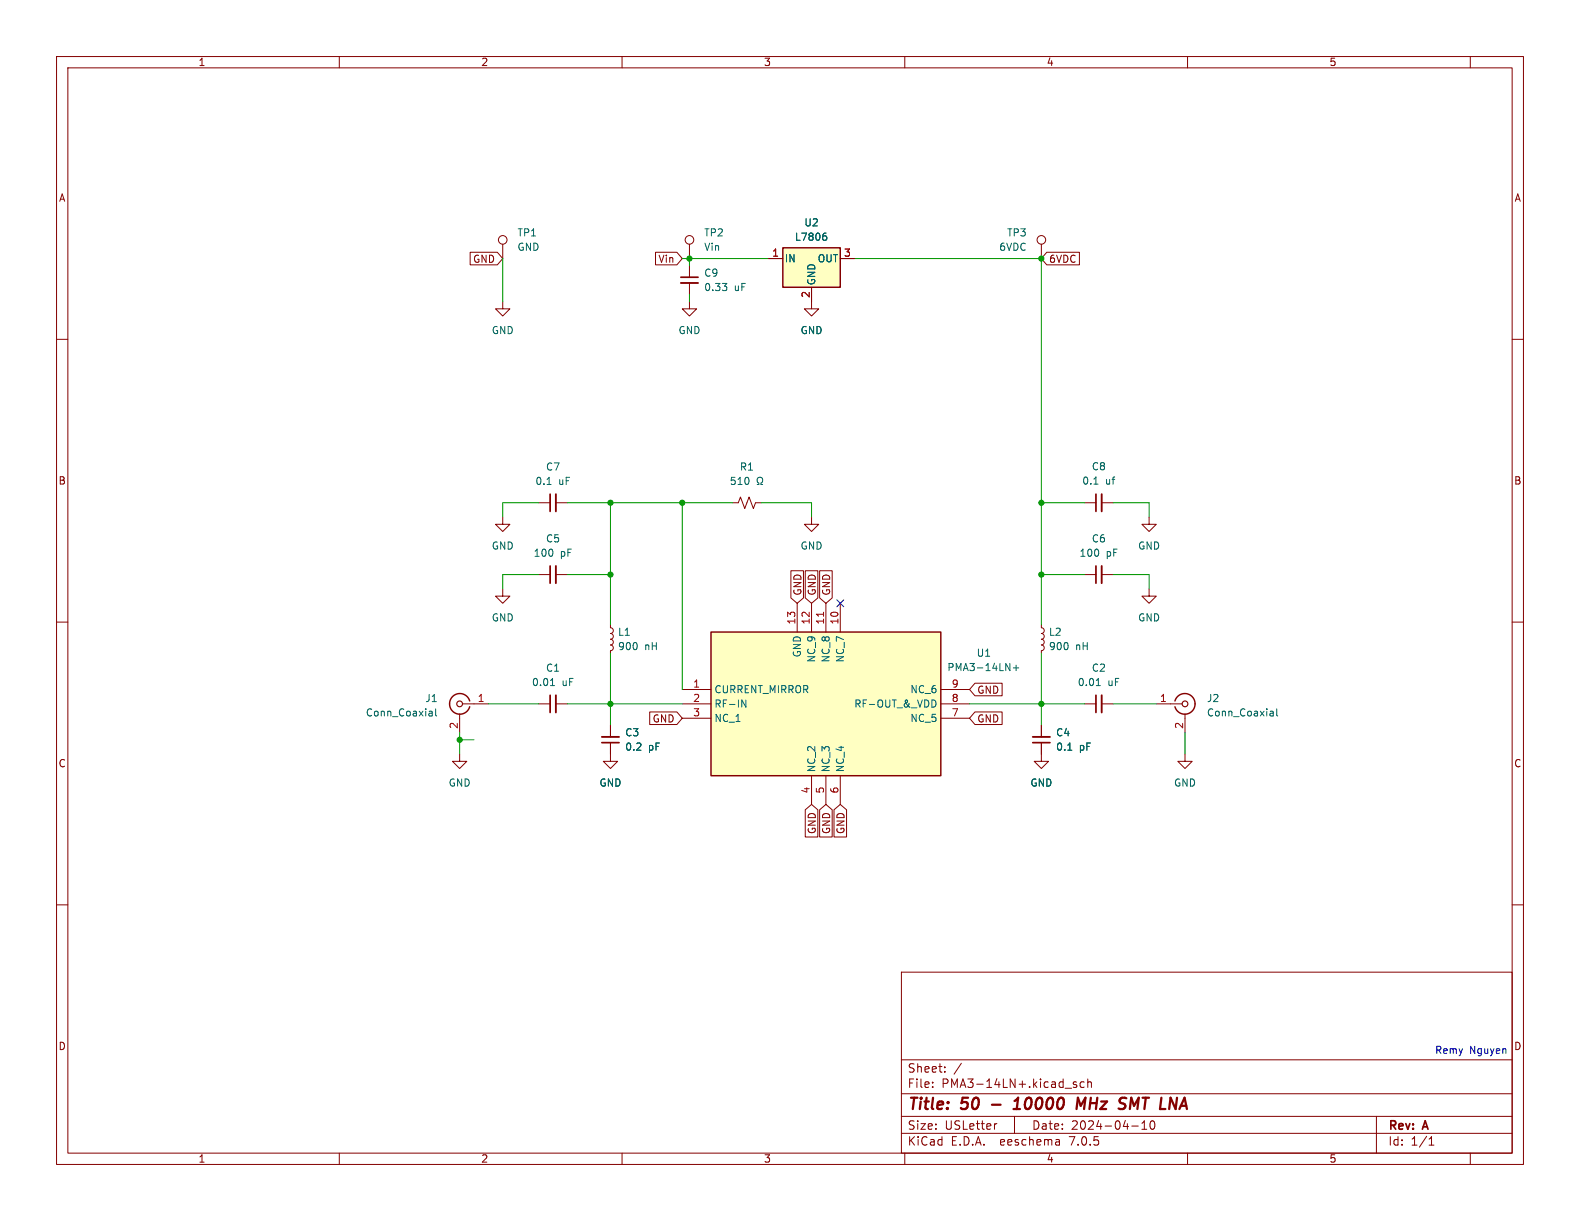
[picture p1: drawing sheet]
(kicad_sch (version 20230121) (generator eeschema)

 (paper "USLetter")

 (title_block
  (title "50 - 10000 MHz SMT LNA")
  (date "2024-04-10")
  (rev "A"))

 (lib_symbols
  (symbol "Connector:Conn_Coaxial" (pin_names (offset 1.016) hide) (in_bom yes) (on_board yes)
   (property "Reference" "J" (at 0.254 3.048 0) (effects (font (size 1.27 1.27))))
   (property "Value" "Conn_Coaxial" (at 2.921 0 90) (effects (font (size 1.27 1.27))))
   (property "Footprint" "" (at 0 0 0) (effects (font (size 1.27 1.27)) hide))
   (property "Datasheet" " ~" (at 0 0 0) (effects (font (size 1.27 1.27)) hide))
   (symbol "Conn_Coaxial_0_1"
    (arc (start -1.778 -0.508) (mid 0.2311 -1.8066) (end 1.778 0) (stroke (width 0.254) (type default)) (fill (type none)))
    (polyline (pts (xy -2.54 0) (xy -0.508 0)) (stroke (width 0) (type default)) (fill (type none)))
    (polyline (pts (xy 0 -2.54) (xy 0 -1.778)) (stroke (width 0) (type default)) (fill (type none)))
    (circle (center 0 0) (radius 0.508) (stroke (width 0.2032) (type default)) (fill (type none)))
    (arc (start 1.778 0) (mid 0.2099 1.8101) (end -1.778 0.508) (stroke (width 0.254) (type default)) (fill (type none))))
   (symbol "Conn_Coaxial_1_1"
    (pin passive line (at -5.08 0 0) (length 2.54) (name "In" (effects (font (size 1.27 1.27)))) (number "1" (effects (font (size 1.27 1.27)))))
    (pin passive line (at 0 -5.08 90) (length 2.54) (name "Ext" (effects (font (size 1.27 1.27)))) (number "2" (effects (font (size 1.27 1.27)))))))
  (symbol "Connector:TestPoint" (pin_numbers hide) (pin_names (offset 0.762) hide) (in_bom yes) (on_board yes)
   (property "Reference" "TP" (at 0 6.858 0) (effects (font (size 1.27 1.27))))
   (property "Value" "TestPoint" (at 0 5.08 0) (effects (font (size 1.27 1.27))))
   (property "Footprint" "" (at 5.08 0 0) (effects (font (size 1.27 1.27)) hide))
   (property "Datasheet" "~" (at 5.08 0 0) (effects (font (size 1.27 1.27)) hide))
   (symbol "TestPoint_0_1"
    (circle (center 0 3.302) (radius 0.762) (stroke (width 0) (type default)) (fill (type none))))
   (symbol "TestPoint_1_1"
    (pin passive line (at 0 0 90) (length 2.54) (name "1" (effects (font (size 1.27 1.27)))) (number "1" (effects (font (size 1.27 1.27)))))))
  (symbol "Device:C_Small" (pin_numbers hide) (pin_names (offset 0.254) hide) (in_bom yes) (on_board yes)
   (property "Reference" "C" (at 0.254 1.778 0) (effects (font (size 1.27 1.27)) (justify left)))
   (property "Value" "C_Small" (at 0.254 -2.032 0) (effects (font (size 1.27 1.27)) (justify left)))
   (property "Footprint" "" (at 0 0 0) (effects (font (size 1.27 1.27)) hide))
   (property "Datasheet" "~" (at 0 0 0) (effects (font (size 1.27 1.27)) hide))
   (symbol "C_Small_0_1"
    (polyline (pts (xy -1.524 -0.508) (xy 1.524 -0.508)) (stroke (width 0.3302) (type default)) (fill (type none)))
    (polyline (pts (xy -1.524 0.508) (xy 1.524 0.508)) (stroke (width 0.3048) (type default)) (fill (type none))))
   (symbol "C_Small_1_1"
    (pin passive line (at 0 2.54 270) (length 2.032) (name "~" (effects (font (size 1.27 1.27)))) (number "1" (effects (font (size 1.27 1.27)))))
    (pin passive line (at 0 -2.54 90) (length 2.032) (name "~" (effects (font (size 1.27 1.27)))) (number "2" (effects (font (size 1.27 1.27)))))))
  (symbol "Device:L_Small" (pin_numbers hide) (pin_names (offset 0.254) hide) (in_bom yes) (on_board yes)
   (property "Reference" "L" (at 0.762 1.016 0) (effects (font (size 1.27 1.27)) (justify left)))
   (property "Value" "L_Small" (at 0.762 -1.016 0) (effects (font (size 1.27 1.27)) (justify left)))
   (property "Footprint" "" (at 0 0 0) (effects (font (size 1.27 1.27)) hide))
   (property "Datasheet" "~" (at 0 0 0) (effects (font (size 1.27 1.27)) hide))
   (symbol "L_Small_0_1"
    (arc (start 0 -2.032) (mid 0.5058 -1.524) (end 0 -1.016) (stroke (width 0) (type default)) (fill (type none)))
    (arc (start 0 -1.016) (mid 0.5058 -0.508) (end 0 0) (stroke (width 0) (type default)) (fill (type none)))
    (arc (start 0 0) (mid 0.5058 0.508) (end 0 1.016) (stroke (width 0) (type default)) (fill (type none)))
    (arc (start 0 1.016) (mid 0.5058 1.524) (end 0 2.032) (stroke (width 0) (type default)) (fill (type none))))
   (symbol "L_Small_1_1"
    (pin passive line (at 0 2.54 270) (length 0.508) (name "~" (effects (font (size 1.27 1.27)))) (number "1" (effects (font (size 1.27 1.27)))))
    (pin passive line (at 0 -2.54 90) (length 0.508) (name "~" (effects (font (size 1.27 1.27)))) (number "2" (effects (font (size 1.27 1.27)))))))
  (symbol "Device:R_Small_US" (pin_numbers hide) (pin_names (offset 0.254) hide) (in_bom yes) (on_board yes)
   (property "Reference" "R" (at 0.762 0.508 0) (effects (font (size 1.27 1.27)) (justify left)))
   (property "Value" "R_Small_US" (at 0.762 -1.016 0) (effects (font (size 1.27 1.27)) (justify left)))
   (property "Footprint" "" (at 0 0 0) (effects (font (size 1.27 1.27)) hide))
   (property "Datasheet" "~" (at 0 0 0) (effects (font (size 1.27 1.27)) hide))
   (symbol "R_Small_US_1_1"
    (polyline (pts (xy 0 0) (xy 1.016 -0.381) (xy 0 -0.762) (xy -1.016 -1.143) (xy 0 -1.524)) (stroke (width 0) (type default)) (fill (type none)))
    (polyline (pts (xy 0 1.524) (xy 1.016 1.143) (xy 0 0.762) (xy -1.016 0.381) (xy 0 0)) (stroke (width 0) (type default)) (fill (type none)))
    (pin passive line (at 0 2.54 270) (length 1.016) (name "~" (effects (font (size 1.27 1.27)))) (number "1" (effects (font (size 1.27 1.27)))))
    (pin passive line (at 0 -2.54 90) (length 1.016) (name "~" (effects (font (size 1.27 1.27)))) (number "2" (effects (font (size 1.27 1.27)))))))
  (symbol "PMA3-14LN+:PMA3-14LN+" (in_bom yes) (on_board yes)
   (property "Reference" "IC" (at 46.99 15.24 0) (effects (font (size 1.27 1.27)) (justify left top)))
   (property "Value" "PMA3-14LN+" (at 46.99 12.7 0) (effects (font (size 1.27 1.27)) (justify left top)))
   (property "Footprint" "QFN51P300X300X89-13N" (at 46.99 -87.3 0) (effects (font (size 1.27 1.27)) (justify left top) hide))
   (property "Datasheet" "https://www.minicircuits.com/WebStore/dashboardPdf?model=PMA3-14LN%2B" (at 46.99 -187.3 0) (effects (font (size 1.27 1.27)) (justify left top) hide))
   (property "Height" "0.89" (at 46.99 -387.3 0) (effects (font (size 1.27 1.27)) (justify left top) hide))
   (property "Mouser Part Number" "139-PMA3-14LN+" (at 46.99 -487.3 0) (effects (font (size 1.27 1.27)) (justify left top) hide))
   (property "Mouser Price/Stock" "https://www.mouser.co.uk/ProductDetail/Mini-Circuits/PMA3-14LN%2b?qs=Znm5pLBrcALRzrMQPGByzA%3D%3D" (at 46.99 -587.3 0) (effects (font (size 1.27 1.27)) (justify left top) hide))
   (property "Manufacturer_Name" "Mini-Circuits" (at 46.99 -687.3 0) (effects (font (size 1.27 1.27)) (justify left top) hide))
   (property "Manufacturer_Part_Number" "PMA3-14LN+" (at 46.99 -787.3 0) (effects (font (size 1.27 1.27)) (justify left top) hide))
   (symbol "PMA3-14LN+_1_1"
    (rectangle (start 5.08 10.16) (end 45.72 -15.24) (stroke (width 0.254) (type default)) (fill (type background)))
    (pin passive line (at 0 0 0) (length 5.08) (name "CURRENT_MIRROR" (effects (font (size 1.27 1.27)))) (number "1" (effects (font (size 1.27 1.27)))))
    (pin passive line (at 27.94 15.24 270) (length 5.08) (name "NC_7" (effects (font (size 1.27 1.27)))) (number "10" (effects (font (size 1.27 1.27)))))
    (pin passive line (at 25.4 15.24 270) (length 5.08) (name "NC_8" (effects (font (size 1.27 1.27)))) (number "11" (effects (font (size 1.27 1.27)))))
    (pin passive line (at 22.86 15.24 270) (length 5.08) (name "NC_9" (effects (font (size 1.27 1.27)))) (number "12" (effects (font (size 1.27 1.27)))))
    (pin passive line (at 20.32 15.24 270) (length 5.08) (name "GND" (effects (font (size 1.27 1.27)))) (number "13" (effects (font (size 1.27 1.27)))))
    (pin passive line (at 0 -2.54 0) (length 5.08) (name "RF-IN" (effects (font (size 1.27 1.27)))) (number "2" (effects (font (size 1.27 1.27)))))
    (pin passive line (at 0 -5.08 0) (length 5.08) (name "NC_1" (effects (font (size 1.27 1.27)))) (number "3" (effects (font (size 1.27 1.27)))))
    (pin passive line (at 22.86 -20.32 90) (length 5.08) (name "NC_2" (effects (font (size 1.27 1.27)))) (number "4" (effects (font (size 1.27 1.27)))))
    (pin passive line (at 25.4 -20.32 90) (length 5.08) (name "NC_3" (effects (font (size 1.27 1.27)))) (number "5" (effects (font (size 1.27 1.27)))))
    (pin passive line (at 27.94 -20.32 90) (length 5.08) (name "NC_4" (effects (font (size 1.27 1.27)))) (number "6" (effects (font (size 1.27 1.27)))))
    (pin passive line (at 50.8 -5.08 180) (length 5.08) (name "NC_5" (effects (font (size 1.27 1.27)))) (number "7" (effects (font (size 1.27 1.27)))))
    (pin passive line (at 50.8 -2.54 180) (length 5.08) (name "RF-OUT_&_VDD" (effects (font (size 1.27 1.27)))) (number "8" (effects (font (size 1.27 1.27)))))
    (pin passive line (at 50.8 0 180) (length 5.08) (name "NC_6" (effects (font (size 1.27 1.27)))) (number "9" (effects (font (size 1.27 1.27)))))))
  (symbol "Regulator_Linear:L7806" (pin_names (offset 0.254)) (in_bom yes) (on_board yes)
   (property "Reference" "U" (at -3.81 3.175 0) (effects (font (size 1.27 1.27))))
   (property "Value" "L7806" (at 0 3.175 0) (effects (font (size 1.27 1.27)) (justify left)))
   (property "Footprint" "" (at 0.635 -3.81 0) (effects (font (size 1.27 1.27) italic) (justify left) hide))
   (property "Datasheet" "http://www.st.com/content/ccc/resource/technical/document/datasheet/41/4f/b3/b0/12/d4/47/88/CD00000444.pdf/files/CD00000444.pdf/jcr:content/translations/en.CD00000444.pdf" (at 0 -1.27 0) (effects (font (size 1.27 1.27)) hide))
   (symbol "L7806_0_1"
    (rectangle (start -5.08 1.905) (end 5.08 -5.08) (stroke (width 0.254) (type default)) (fill (type background))))
   (symbol "L7806_1_1"
    (pin power_in line (at -7.62 0 0) (length 2.54) (name "IN" (effects (font (size 1.27 1.27)))) (number "1" (effects (font (size 1.27 1.27)))))
    (pin power_in line (at 0 -7.62 90) (length 2.54) (name "GND" (effects (font (size 1.27 1.27)))) (number "2" (effects (font (size 1.27 1.27)))))
    (pin power_out line (at 7.62 0 180) (length 2.54) (name "OUT" (effects (font (size 1.27 1.27)))) (number "3" (effects (font (size 1.27 1.27)))))))
  (symbol "power:GND" (power) (pin_names (offset 0)) (in_bom yes) (on_board yes)
   (property "Reference" "#PWR" (at 0 -6.35 0) (effects (font (size 1.27 1.27)) hide))
   (property "Value" "GND" (at 0 -3.81 0) (effects (font (size 1.27 1.27))))
   (property "Footprint" "" (at 0 0 0) (effects (font (size 1.27 1.27)) hide))
   (property "Datasheet" "" (at 0 0 0) (effects (font (size 1.27 1.27)) hide))
   (symbol "GND_0_1"
    (polyline (pts (xy 0 0) (xy 0 -1.27) (xy 1.27 -1.27) (xy 0 -2.54) (xy -1.27 -1.27) (xy 0 -1.27)) (stroke (width 0) (type default)) (fill (type none))))
   (symbol "GND_1_1"
    (pin power_in line (at 0 0 270) (length 0) hide (name "GND" (effects (font (size 1.27 1.27)))) (number "1" (effects (font (size 1.27 1.27))))))))

 (junction (at 120.65 88.9) (diameter 0) (color 0 0 0 0))
 (junction (at 107.95 101.6) (diameter 0) (color 0 0 0 0))
 (junction (at 184.15 101.6) (diameter 0) (color 0 0 0 0))
 (junction (at 184.15 45.72) (diameter 0) (color 0 0 0 0))
 (junction (at 107.95 124.46) (diameter 0) (color 0 0 0 0))
 (junction (at 184.15 88.9) (diameter 0) (color 0 0 0 0))
 (junction (at 107.95 88.9) (diameter 0) (color 0 0 0 0))
 (junction (at 121.92 45.72) (diameter 0) (color 0 0 0 0))
 (junction (at 81.28 130.81) (diameter 0) (color 0 0 0 0))
 (junction (at 184.15 124.46) (diameter 0) (color 0 0 0 0))

 (no_connect (at 148.59 106.68))

 (wire (pts (xy 121.92 52.07) (xy 121.92 53.34)) (stroke (width 0) (type default)))
 (wire (pts (xy 196.85 124.46) (xy 204.47 124.46)) (stroke (width 0) (type default)))
 (wire (pts (xy 143.51 88.9) (xy 143.51 91.44)) (stroke (width 0) (type default)))
 (wire (pts (xy 120.65 88.9) (xy 120.65 121.92)) (stroke (width 0) (type default)))
 (wire (pts (xy 88.9 88.9) (xy 88.9 91.44)) (stroke (width 0) (type default)))
 (wire (pts (xy 121.92 45.72) (xy 121.92 46.99)) (stroke (width 0) (type default)))
 (wire (pts (xy 196.85 101.6) (xy 203.2 101.6)) (stroke (width 0) (type default)))
 (wire (pts (xy 184.15 88.9) (xy 184.15 101.6)) (stroke (width 0) (type default)))
 (wire (pts (xy 191.77 101.6) (xy 184.15 101.6)) (stroke (width 0) (type default)))
 (wire (pts (xy 107.95 88.9) (xy 120.65 88.9)) (stroke (width 0) (type default)))
 (wire (pts (xy 151.13 45.72) (xy 184.15 45.72)) (stroke (width 0) (type default)))
 (wire (pts (xy 95.25 88.9) (xy 88.9 88.9)) (stroke (width 0) (type default)))
 (wire (pts (xy 203.2 88.9) (xy 203.2 91.44)) (stroke (width 0) (type default)))
 (wire (pts (xy 100.33 101.6) (xy 107.95 101.6)) (stroke (width 0) (type default)))
 (wire (pts (xy 135.89 45.72) (xy 121.92 45.72)) (stroke (width 0) (type default)))
 (wire (pts (xy 184.15 45.72) (xy 184.15 88.9)) (stroke (width 0) (type default)))
 (wire (pts (xy 107.95 88.9) (xy 107.95 101.6)) (stroke (width 0) (type default)))
 (wire (pts (xy 171.45 124.46) (xy 184.15 124.46)) (stroke (width 0) (type default)))
 (wire (pts (xy 100.33 88.9) (xy 107.95 88.9)) (stroke (width 0) (type default)))
 (wire (pts (xy 120.65 45.72) (xy 121.92 45.72)) (stroke (width 0) (type default)))
 (wire (pts (xy 100.33 124.46) (xy 107.95 124.46)) (stroke (width 0) (type default)))
 (wire (pts (xy 107.95 101.6) (xy 107.95 110.49)) (stroke (width 0) (type default)))
 (wire (pts (xy 83.82 130.81) (xy 81.28 130.81)) (stroke (width 0) (type default)))
 (wire (pts (xy 107.95 124.46) (xy 120.65 124.46)) (stroke (width 0) (type default)))
 (wire (pts (xy 184.15 124.46) (xy 184.15 128.27)) (stroke (width 0) (type default)))
 (wire (pts (xy 184.15 101.6) (xy 184.15 110.49)) (stroke (width 0) (type default)))
 (wire (pts (xy 95.25 101.6) (xy 88.9 101.6)) (stroke (width 0) (type default)))
 (wire (pts (xy 134.62 88.9) (xy 143.51 88.9)) (stroke (width 0) (type default)))
 (wire (pts (xy 184.15 115.57) (xy 184.15 124.46)) (stroke (width 0) (type default)))
 (wire (pts (xy 81.28 129.54) (xy 81.28 130.81)) (stroke (width 0) (type default)))
 (wire (pts (xy 196.85 88.9) (xy 203.2 88.9)) (stroke (width 0) (type default)))
 (wire (pts (xy 107.95 124.46) (xy 107.95 128.27)) (stroke (width 0) (type default)))
 (wire (pts (xy 88.9 101.6) (xy 88.9 104.14)) (stroke (width 0) (type default)))
 (wire (pts (xy 86.36 124.46) (xy 95.25 124.46)) (stroke (width 0) (type default)))
 (wire (pts (xy 184.15 124.46) (xy 191.77 124.46)) (stroke (width 0) (type default)))
 (wire (pts (xy 81.28 130.81) (xy 81.28 133.35)) (stroke (width 0) (type default)))
 (wire (pts (xy 129.54 88.9) (xy 120.65 88.9)) (stroke (width 0) (type default)))
 (wire (pts (xy 209.55 133.35) (xy 209.55 129.54)) (stroke (width 0) (type default)))
 (wire (pts (xy 203.2 101.6) (xy 203.2 104.14)) (stroke (width 0) (type default)))
 (wire (pts (xy 88.9 45.72) (xy 88.9 53.34)) (stroke (width 0) (type default)))
 (wire (pts (xy 191.77 88.9) (xy 184.15 88.9)) (stroke (width 0) (type default)))
 (wire (pts (xy 107.95 115.57) (xy 107.95 124.46)) (stroke (width 0) (type default)))

 (text "Remy Nguyen" (at 266.7 186.69 0) (effects (font (size 1.27 1.27)) (justify right bottom)))

 (global_label "GND" (shape input) (at 148.59 142.24 270) (fields_autoplaced) (effects (font (size 1.27 1.27)) (justify right))
  (property "Intersheetrefs" "${INTERSHEET_REFS}" (at 148.59 148.3621 90) (effects (font (size 1.27 1.27)) (justify right) hide)))
 (global_label "GND" (shape input) (at 120.65 127 180) (fields_autoplaced) (effects (font (size 1.27 1.27)) (justify right))
  (property "Intersheetrefs" "${INTERSHEET_REFS}" (at 114.5279 127 0) (effects (font (size 1.27 1.27)) (justify right) hide)))
 (global_label "GND" (shape input) (at 146.05 142.24 270) (fields_autoplaced) (effects (font (size 1.27 1.27)) (justify right))
  (property "Intersheetrefs" "${INTERSHEET_REFS}" (at 146.05 148.3621 90) (effects (font (size 1.27 1.27)) (justify right) hide)))
 (global_label "GND" (shape input) (at 171.45 121.92 0) (fields_autoplaced) (effects (font (size 1.27 1.27)) (justify left))
  (property "Intersheetrefs" "${INTERSHEET_REFS}" (at 177.5721 121.92 0) (effects (font (size 1.27 1.27)) (justify left) hide)))
 (global_label "Vin" (shape input) (at 120.65 45.72 180) (fields_autoplaced) (effects (font (size 1.27 1.27)) (justify right))
  (property "Intersheetrefs" "${INTERSHEET_REFS}" (at 115.556 45.72 0) (effects (font (size 1.27 1.27)) (justify right) hide)))
 (global_label "GND" (shape input) (at 88.9 45.72 180) (fields_autoplaced) (effects (font (size 1.27 1.27)) (justify right))
  (property "Intersheetrefs" "${INTERSHEET_REFS}" (at 82.7779 45.72 0) (effects (font (size 1.27 1.27)) (justify right) hide)))
 (global_label "GND" (shape input) (at 143.51 106.68 90) (fields_autoplaced) (effects (font (size 1.27 1.27)) (justify left))
  (property "Intersheetrefs" "${INTERSHEET_REFS}" (at 143.51 100.5579 90) (effects (font (size 1.27 1.27)) (justify left) hide)))
 (global_label "GND" (shape input) (at 140.97 106.68 90) (fields_autoplaced) (effects (font (size 1.27 1.27)) (justify left))
  (property "Intersheetrefs" "${INTERSHEET_REFS}" (at 140.97 100.5579 90) (effects (font (size 1.27 1.27)) (justify left) hide)))
 (global_label "6VDC" (shape input) (at 184.15 45.72 0) (fields_autoplaced) (effects (font (size 1.27 1.27)) (justify left))
  (property "Intersheetrefs" "${INTERSHEET_REFS}" (at 191.2397 45.72 0) (effects (font (size 1.27 1.27)) (justify left) hide)))
 (global_label "GND" (shape input) (at 171.45 127 0) (fields_autoplaced) (effects (font (size 1.27 1.27)) (justify left))
  (property "Intersheetrefs" "${INTERSHEET_REFS}" (at 177.5721 127 0) (effects (font (size 1.27 1.27)) (justify left) hide)))
 (global_label "GND" (shape input) (at 146.05 106.68 90) (fields_autoplaced) (effects (font (size 1.27 1.27)) (justify left))
  (property "Intersheetrefs" "${INTERSHEET_REFS}" (at 146.05 100.5579 90) (effects (font (size 1.27 1.27)) (justify left) hide)))
 (global_label "GND" (shape input) (at 143.51 142.24 270) (fields_autoplaced) (effects (font (size 1.27 1.27)) (justify right))
  (property "Intersheetrefs" "${INTERSHEET_REFS}" (at 143.51 148.3621 90) (effects (font (size 1.27 1.27)) (justify right) hide)))

 (symbol (lib_id "Connector:TestPoint") (at 88.9 45.72 0) (unit 1) (in_bom yes) (on_board yes) (dnp no) (fields_autoplaced)
  (property "Reference" "TP1" (at 91.44 41.148 0) (effects (font (size 1.27 1.27)) (justify left)))
  (property "Value" "GND" (at 91.44 43.688 0) (effects (font (size 1.27 1.27)) (justify left)))
  (property "Footprint" "TestPoint:TestPoint_Loop_D2.54mm_Drill1.5mm_Beaded" (at 93.98 45.72 0) (effects (font (size 1.27 1.27)) hide))
  (property "Datasheet" "~" (at 93.98 45.72 0) (effects (font (size 1.27 1.27)) hide)) (pin "1"))

 (symbol (lib_id "power:GND") (at 203.2 104.14 0) (unit 1) (in_bom yes) (on_board yes) (dnp no) (fields_autoplaced)
  (property "Reference" "#PWR06" (at 203.2 110.49 0) (effects (font (size 1.27 1.27)) hide))
  (property "Value" "GND" (at 203.2 109.22 0) (effects (font (size 1.27 1.27))))
  (property "Footprint" "" (at 203.2 104.14 0) (effects (font (size 1.27 1.27)) hide))
  (property "Datasheet" "" (at 203.2 104.14 0) (effects (font (size 1.27 1.27)) hide)) (pin "1"))

 (symbol (lib_id "Device:C_Small") (at 97.79 124.46 90) (unit 1) (in_bom yes) (on_board yes) (dnp no) (fields_autoplaced)
  (property "Reference" "C1" (at 97.7963 118.11 90) (effects (font (size 1.27 1.27))))
  (property "Value" "0.01 uF" (at 97.7963 120.65 90) (effects (font (size 1.27 1.27))))
  (property "Footprint" "Capacitor_SMD:C_0402_1005Metric" (at 97.79 124.46 0) (effects (font (size 1.27 1.27)) hide))
  (property "Datasheet" "~" (at 97.79 124.46 0) (effects (font (size 1.27 1.27)) hide)) (pin "1") (pin "2"))

 (symbol (lib_id "Device:C_Small") (at 97.79 101.6 90) (unit 1) (in_bom yes) (on_board yes) (dnp no) (fields_autoplaced)
  (property "Reference" "C5" (at 97.7963 95.25 90) (effects (font (size 1.27 1.27))))
  (property "Value" "100 pF" (at 97.7963 97.79 90) (effects (font (size 1.27 1.27))))
  (property "Footprint" "Capacitor_SMD:C_0402_1005Metric" (at 97.79 101.6 0) (effects (font (size 1.27 1.27)) hide))
  (property "Datasheet" "~" (at 97.79 101.6 0) (effects (font (size 1.27 1.27)) hide)) (pin "1") (pin "2"))

 (symbol (lib_id "Device:C_Small") (at 184.15 130.81 180) (unit 1) (in_bom yes) (on_board yes) (dnp no) (fields_autoplaced)
  (property "Reference" "C4" (at 186.69 129.5336 0) (effects (font (size 1.27 1.27)) (justify right)))
  (property "Value" "0.1 pF" (at 186.69 132.0736 0) (effects (font (size 1.27 1.27)) (justify right)))
  (property "Footprint" "Capacitor_SMD:C_0402_1005Metric" (at 184.15 130.81 0) (effects (font (size 1.27 1.27)) hide))
  (property "Datasheet" "~" (at 184.15 130.81 0) (effects (font (size 1.27 1.27)) hide)) (pin "1") (pin "2"))

 (symbol (lib_id "power:GND") (at 88.9 91.44 0) (unit 1) (in_bom yes) (on_board yes) (dnp no) (fields_autoplaced)
  (property "Reference" "#PWR05" (at 88.9 97.79 0) (effects (font (size 1.27 1.27)) hide))
  (property "Value" "GND" (at 88.9 96.52 0) (effects (font (size 1.27 1.27))))
  (property "Footprint" "" (at 88.9 91.44 0) (effects (font (size 1.27 1.27)) hide))
  (property "Datasheet" "" (at 88.9 91.44 0) (effects (font (size 1.27 1.27)) hide)) (pin "1"))

 (symbol (lib_id "Connector:TestPoint") (at 184.15 45.72 0) (mirror y) (unit 1) (in_bom yes) (on_board yes) (dnp no)
  (property "Reference" "TP3" (at 181.61 41.148 0) (effects (font (size 1.27 1.27)) (justify left)))
  (property "Value" "6VDC" (at 181.61 43.688 0) (effects (font (size 1.27 1.27)) (justify left)))
  (property "Footprint" "TestPoint:TestPoint_Loop_D2.54mm_Drill1.5mm_Beaded" (at 179.07 45.72 0) (effects (font (size 1.27 1.27)) hide))
  (property "Datasheet" "~" (at 179.07 45.72 0) (effects (font (size 1.27 1.27)) hide)) (pin "1"))

 (symbol (lib_id "power:GND") (at 81.28 133.35 0) (unit 1) (in_bom yes) (on_board yes) (dnp no) (fields_autoplaced)
  (property "Reference" "#PWR01" (at 81.28 139.7 0) (effects (font (size 1.27 1.27)) hide))
  (property "Value" "GND" (at 81.28 138.43 0) (effects (font (size 1.27 1.27))))
  (property "Footprint" "" (at 81.28 133.35 0) (effects (font (size 1.27 1.27)) hide))
  (property "Datasheet" "" (at 81.28 133.35 0) (effects (font (size 1.27 1.27)) hide)) (pin "1"))

 (symbol (lib_id "Device:C_Small") (at 194.31 101.6 90) (unit 1) (in_bom yes) (on_board yes) (dnp no) (fields_autoplaced)
  (property "Reference" "C6" (at 194.3163 95.25 90) (effects (font (size 1.27 1.27))))
  (property "Value" "100 pF" (at 194.3163 97.79 90) (effects (font (size 1.27 1.27))))
  (property "Footprint" "Capacitor_SMD:C_0402_1005Metric" (at 194.31 101.6 0) (effects (font (size 1.27 1.27)) hide))
  (property "Datasheet" "~" (at 194.31 101.6 0) (effects (font (size 1.27 1.27)) hide)) (pin "1") (pin "2"))

 (symbol (lib_id "Device:C_Small") (at 121.92 49.53 0) (unit 1) (in_bom yes) (on_board yes) (dnp no) (fields_autoplaced)
  (property "Reference" "C9" (at 124.46 48.2663 0) (effects (font (size 1.27 1.27)) (justify left)))
  (property "Value" "0.33 uF" (at 124.46 50.8063 0) (effects (font (size 1.27 1.27)) (justify left)))
  (property "Footprint" "Capacitor_SMD:C_0402_1005Metric" (at 121.92 49.53 0) (effects (font (size 1.27 1.27)) hide))
  (property "Datasheet" "~" (at 121.92 49.53 0) (effects (font (size 1.27 1.27)) hide)) (pin "1") (pin "2"))

 (symbol (lib_id "power:GND") (at 184.15 133.35 0) (unit 1) (in_bom yes) (on_board yes) (dnp no) (fields_autoplaced)
  (property "Reference" "#PWR09" (at 184.15 139.7 0) (effects (font (size 1.27 1.27)) hide))
  (property "Value" "GND" (at 184.15 138.43 0) (effects (font (size 1.27 1.27))))
  (property "Footprint" "" (at 184.15 133.35 0) (effects (font (size 1.27 1.27)) hide))
  (property "Datasheet" "" (at 184.15 133.35 0) (effects (font (size 1.27 1.27)) hide)) (pin "1"))

 (symbol (lib_id "Device:C_Small") (at 194.31 88.9 90) (unit 1) (in_bom yes) (on_board yes) (dnp no) (fields_autoplaced)
  (property "Reference" "C8" (at 194.3163 82.4919 90) (effects (font (size 1.27 1.27))))
  (property "Value" "0.1 uf" (at 194.3163 85.0319 90) (effects (font (size 1.27 1.27))))
  (property "Footprint" "Capacitor_SMD:C_0402_1005Metric" (at 194.31 88.9 0) (effects (font (size 1.27 1.27)) hide))
  (property "Datasheet" "~" (at 194.31 88.9 0) (effects (font (size 1.27 1.27)) hide)) (pin "1") (pin "2"))

 (symbol (lib_id "Regulator_Linear:L7806") (at 143.51 45.72 0) (unit 1) (in_bom yes) (on_board yes) (dnp no) (fields_autoplaced)
  (property "Reference" "U2" (at 143.51 39.37 0) (effects (font (size 1.27 1.27))))
  (property "Value" "L7806" (at 143.51 41.91 0) (effects (font (size 1.27 1.27))))
  (property "Footprint" "Package_TO_SOT_SMD:TO-263-2" (at 144.145 49.53 0) (effects (font (size 1.27 1.27) italic) (justify left) hide))
  (property "Datasheet" "http://www.st.com/content/ccc/resource/technical/document/datasheet/41/4f/b3/b0/12/d4/47/88/CD00000444.pdf/files/CD00000444.pdf/jcr:content/translations/en.CD00000444.pdf" (at 143.51 46.99 0) (effects (font (size 1.27 1.27)) hide)) (pin "1") (pin "2") (pin "3"))

 (symbol (lib_id "power:GND") (at 88.9 53.34 0) (unit 1) (in_bom yes) (on_board yes) (dnp no) (fields_autoplaced)
  (property "Reference" "#PWR012" (at 88.9 59.69 0) (effects (font (size 1.27 1.27)) hide))
  (property "Value" "GND" (at 88.9 58.42 0) (effects (font (size 1.27 1.27))))
  (property "Footprint" "" (at 88.9 53.34 0) (effects (font (size 1.27 1.27)) hide))
  (property "Datasheet" "" (at 88.9 53.34 0) (effects (font (size 1.27 1.27)) hide)) (pin "1"))

 (symbol (lib_id "Connector:Conn_Coaxial") (at 81.28 124.46 0) (mirror y) (unit 1) (in_bom yes) (on_board yes) (dnp no)
  (property "Reference" "J1" (at 77.47 123.4832 0) (effects (font (size 1.27 1.27)) (justify left)))
  (property "Value" "Conn_Coaxial" (at 77.47 126.0232 0) (effects (font (size 1.27 1.27)) (justify left)))
  (property "Footprint" "footprints:SMA_Molex_73251-1153_EdgeMount_Horizontal_TunedOSH" (at 81.28 124.46 0) (effects (font (size 1.27 1.27)) hide))
  (property "Datasheet" " ~" (at 81.28 124.46 0) (effects (font (size 1.27 1.27)) hide)) (pin "1") (pin "2"))

 (symbol (lib_id "Device:C_Small") (at 107.95 130.81 180) (unit 1) (in_bom yes) (on_board yes) (dnp no) (fields_autoplaced)
  (property "Reference" "C3" (at 110.49 129.5336 0) (effects (font (size 1.27 1.27)) (justify right)))
  (property "Value" "0.2 pF" (at 110.49 132.0736 0) (effects (font (size 1.27 1.27)) (justify right)))
  (property "Footprint" "Capacitor_SMD:C_0402_1005Metric" (at 107.95 130.81 0) (effects (font (size 1.27 1.27)) hide))
  (property "Datasheet" "~" (at 107.95 130.81 0) (effects (font (size 1.27 1.27)) hide)) (pin "1") (pin "2"))

 (symbol (lib_id "PMA3-14LN+:PMA3-14LN+") (at 120.65 121.92 0) (unit 1) (in_bom yes) (on_board yes) (dnp no)
  (property "Reference" "U1" (at 173.99 115.4683 0) (effects (font (size 1.27 1.27))))
  (property "Value" "PMA3-14LN+" (at 173.99 118.0083 0) (effects (font (size 1.27 1.27))))
  (property "Footprint" "Mini-Circuits:QFN51P300X300X89-13N" (at 167.64 209.22 0) (effects (font (size 1.27 1.27)) (justify left top) hide))
  (property "Datasheet" "https://www.minicircuits.com/WebStore/dashboardPdf?model=PMA3-14LN%2B" (at 167.64 309.22 0) (effects (font (size 1.27 1.27)) (justify left top) hide))
  (property "Height" "0.89" (at 167.64 509.22 0) (effects (font (size 1.27 1.27)) (justify left top) hide))
  (property "Mouser Part Number" "139-PMA3-14LN+" (at 167.64 609.22 0) (effects (font (size 1.27 1.27)) (justify left top) hide))
  (property "Mouser Price/Stock" "https://www.mouser.co.uk/ProductDetail/Mini-Circuits/PMA3-14LN%2b?qs=Znm5pLBrcALRzrMQPGByzA%3D%3D" (at 167.64 709.22 0) (effects (font (size 1.27 1.27)) (justify left top) hide))
  (property "Manufacturer_Name" "Mini-Circuits" (at 167.64 809.22 0) (effects (font (size 1.27 1.27)) (justify left top) hide))
  (property "Manufacturer_Part_Number" "PMA3-14LN+" (at 167.64 909.22 0) (effects (font (size 1.27 1.27)) (justify left top) hide)) (pin "1") (pin "10") (pin "11") (pin "12") (pin "13") (pin "2") (pin "3") (pin "4") (pin "5") (pin "6") (pin "7") (pin "8") (pin "9"))

 (symbol (lib_id "power:GND") (at 143.51 53.34 0) (unit 1) (in_bom yes) (on_board yes) (dnp no) (fields_autoplaced)
  (property "Reference" "#PWR010" (at 143.51 59.69 0) (effects (font (size 1.27 1.27)) hide))
  (property "Value" "GND" (at 143.51 58.42 0) (effects (font (size 1.27 1.27))))
  (property "Footprint" "" (at 143.51 53.34 0) (effects (font (size 1.27 1.27)) hide))
  (property "Datasheet" "" (at 143.51 53.34 0) (effects (font (size 1.27 1.27)) hide)) (pin "1"))

 (symbol (lib_id "power:GND") (at 203.2 91.44 0) (unit 1) (in_bom yes) (on_board yes) (dnp no) (fields_autoplaced)
  (property "Reference" "#PWR07" (at 203.2 97.79 0) (effects (font (size 1.27 1.27)) hide))
  (property "Value" "GND" (at 203.2 96.52 0) (effects (font (size 1.27 1.27))))
  (property "Footprint" "" (at 203.2 91.44 0) (effects (font (size 1.27 1.27)) hide))
  (property "Datasheet" "" (at 203.2 91.44 0) (effects (font (size 1.27 1.27)) hide)) (pin "1"))

 (symbol (lib_id "power:GND") (at 121.92 53.34 0) (unit 1) (in_bom yes) (on_board yes) (dnp no) (fields_autoplaced)
  (property "Reference" "#PWR011" (at 121.92 59.69 0) (effects (font (size 1.27 1.27)) hide))
  (property "Value" "GND" (at 121.92 58.42 0) (effects (font (size 1.27 1.27))))
  (property "Footprint" "" (at 121.92 53.34 0) (effects (font (size 1.27 1.27)) hide))
  (property "Datasheet" "" (at 121.92 53.34 0) (effects (font (size 1.27 1.27)) hide)) (pin "1"))

 (symbol (lib_id "Device:L_Small") (at 184.15 113.03 0) (unit 1) (in_bom yes) (on_board yes) (dnp no) (fields_autoplaced)
  (property "Reference" "L2" (at 185.42 111.76 0) (effects (font (size 1.27 1.27)) (justify left)))
  (property "Value" "900 nH" (at 185.42 114.3 0) (effects (font (size 1.27 1.27)) (justify left)))
  (property "Footprint" "Inductor_SMD:L_0402_1005Metric" (at 184.15 113.03 0) (effects (font (size 1.27 1.27)) hide))
  (property "Datasheet" "~" (at 184.15 113.03 0) (effects (font (size 1.27 1.27)) hide)) (pin "1") (pin "2"))

 (symbol (lib_id "Device:C_Small") (at 194.31 124.46 90) (unit 1) (in_bom yes) (on_board yes) (dnp no) (fields_autoplaced)
  (property "Reference" "C2" (at 194.3163 118.11 90) (effects (font (size 1.27 1.27))))
  (property "Value" "0.01 uF" (at 194.3163 120.65 90) (effects (font (size 1.27 1.27))))
  (property "Footprint" "Capacitor_SMD:C_0402_1005Metric" (at 194.31 124.46 0) (effects (font (size 1.27 1.27)) hide))
  (property "Datasheet" "~" (at 194.31 124.46 0) (effects (font (size 1.27 1.27)) hide)) (pin "1") (pin "2"))

 (symbol (lib_id "Device:L_Small") (at 107.95 113.03 0) (unit 1) (in_bom yes) (on_board yes) (dnp no) (fields_autoplaced)
  (property "Reference" "L1" (at 109.22 111.76 0) (effects (font (size 1.27 1.27)) (justify left)))
  (property "Value" "900 nH" (at 109.22 114.3 0) (effects (font (size 1.27 1.27)) (justify left)))
  (property "Footprint" "Inductor_SMD:L_0402_1005Metric" (at 107.95 113.03 0) (effects (font (size 1.27 1.27)) hide))
  (property "Datasheet" "~" (at 107.95 113.03 0) (effects (font (size 1.27 1.27)) hide)) (pin "1") (pin "2"))

 (symbol (lib_id "Connector:TestPoint") (at 121.92 45.72 0) (unit 1) (in_bom yes) (on_board yes) (dnp no) (fields_autoplaced)
  (property "Reference" "TP2" (at 124.46 41.148 0) (effects (font (size 1.27 1.27)) (justify left)))
  (property "Value" "Vin" (at 124.46 43.688 0) (effects (font (size 1.27 1.27)) (justify left)))
  (property "Footprint" "TestPoint:TestPoint_Loop_D2.54mm_Drill1.5mm_Beaded" (at 127 45.72 0) (effects (font (size 1.27 1.27)) hide))
  (property "Datasheet" "~" (at 127 45.72 0) (effects (font (size 1.27 1.27)) hide)) (pin "1"))

 (symbol (lib_id "power:GND") (at 143.51 91.44 0) (unit 1) (in_bom yes) (on_board yes) (dnp no) (fields_autoplaced)
  (property "Reference" "#PWR08" (at 143.51 97.79 0) (effects (font (size 1.27 1.27)) hide))
  (property "Value" "GND" (at 143.51 96.52 0) (effects (font (size 1.27 1.27))))
  (property "Footprint" "" (at 143.51 91.44 0) (effects (font (size 1.27 1.27)) hide))
  (property "Datasheet" "" (at 143.51 91.44 0) (effects (font (size 1.27 1.27)) hide)) (pin "1"))

 (symbol (lib_id "Device:R_Small_US") (at 132.08 88.9 90) (unit 1) (in_bom yes) (on_board yes) (dnp no) (fields_autoplaced)
  (property "Reference" "R1" (at 132.08 82.55 90) (effects (font (size 1.27 1.27))))
  (property "Value" "510 Ω" (at 132.08 85.09 90) (effects (font (size 1.27 1.27))))
  (property "Footprint" "Resistor_SMD:R_0402_1005Metric" (at 132.08 88.9 0) (effects (font (size 1.27 1.27)) hide))
  (property "Datasheet" "~" (at 132.08 88.9 0) (effects (font (size 1.27 1.27)) hide)) (pin "1") (pin "2"))

 (symbol (lib_id "power:GND") (at 88.9 104.14 0) (unit 1) (in_bom yes) (on_board yes) (dnp no) (fields_autoplaced)
  (property "Reference" "#PWR04" (at 88.9 110.49 0) (effects (font (size 1.27 1.27)) hide))
  (property "Value" "GND" (at 88.9 109.22 0) (effects (font (size 1.27 1.27))))
  (property "Footprint" "" (at 88.9 104.14 0) (effects (font (size 1.27 1.27)) hide))
  (property "Datasheet" "" (at 88.9 104.14 0) (effects (font (size 1.27 1.27)) hide)) (pin "1"))

 (symbol (lib_id "Device:C_Small") (at 97.79 88.9 90) (unit 1) (in_bom yes) (on_board yes) (dnp no) (fields_autoplaced)
  (property "Reference" "C7" (at 97.7963 82.55 90) (effects (font (size 1.27 1.27))))
  (property "Value" "0.1 uF" (at 97.7963 85.09 90) (effects (font (size 1.27 1.27))))
  (property "Footprint" "Capacitor_SMD:C_0402_1005Metric" (at 97.79 88.9 0) (effects (font (size 1.27 1.27)) hide))
  (property "Datasheet" "~" (at 97.79 88.9 0) (effects (font (size 1.27 1.27)) hide)) (pin "1") (pin "2"))

 (symbol (lib_id "power:GND") (at 209.55 133.35 0) (unit 1) (in_bom yes) (on_board yes) (dnp no) (fields_autoplaced)
  (property "Reference" "#PWR02" (at 209.55 139.7 0) (effects (font (size 1.27 1.27)) hide))
  (property "Value" "GND" (at 209.55 138.43 0) (effects (font (size 1.27 1.27))))
  (property "Footprint" "" (at 209.55 133.35 0) (effects (font (size 1.27 1.27)) hide))
  (property "Datasheet" "" (at 209.55 133.35 0) (effects (font (size 1.27 1.27)) hide)) (pin "1"))

 (symbol (lib_id "Connector:Conn_Coaxial") (at 209.55 124.46 0) (unit 1) (in_bom yes) (on_board yes) (dnp no)
  (property "Reference" "J2" (at 213.36 123.4832 0) (effects (font (size 1.27 1.27)) (justify left)))
  (property "Value" "Conn_Coaxial" (at 213.36 126.0232 0) (effects (font (size 1.27 1.27)) (justify left)))
  (property "Footprint" "footprints:SMA_Molex_73251-1153_EdgeMount_Horizontal_TunedOSH" (at 209.55 124.46 0) (effects (font (size 1.27 1.27)) hide))
  (property "Datasheet" " ~" (at 209.55 124.46 0) (effects (font (size 1.27 1.27)) hide)) (pin "1") (pin "2"))

 (symbol (lib_id "power:GND") (at 107.95 133.35 0) (unit 1) (in_bom yes) (on_board yes) (dnp no) (fields_autoplaced)
  (property "Reference" "#PWR03" (at 107.95 139.7 0) (effects (font (size 1.27 1.27)) hide))
  (property "Value" "GND" (at 107.95 138.43 0) (effects (font (size 1.27 1.27))))
  (property "Footprint" "" (at 107.95 133.35 0) (effects (font (size 1.27 1.27)) hide))
  (property "Datasheet" "" (at 107.95 133.35 0) (effects (font (size 1.27 1.27)) hide)) (pin "1"))

 (sheet_instances (path "" (page "1"))))
